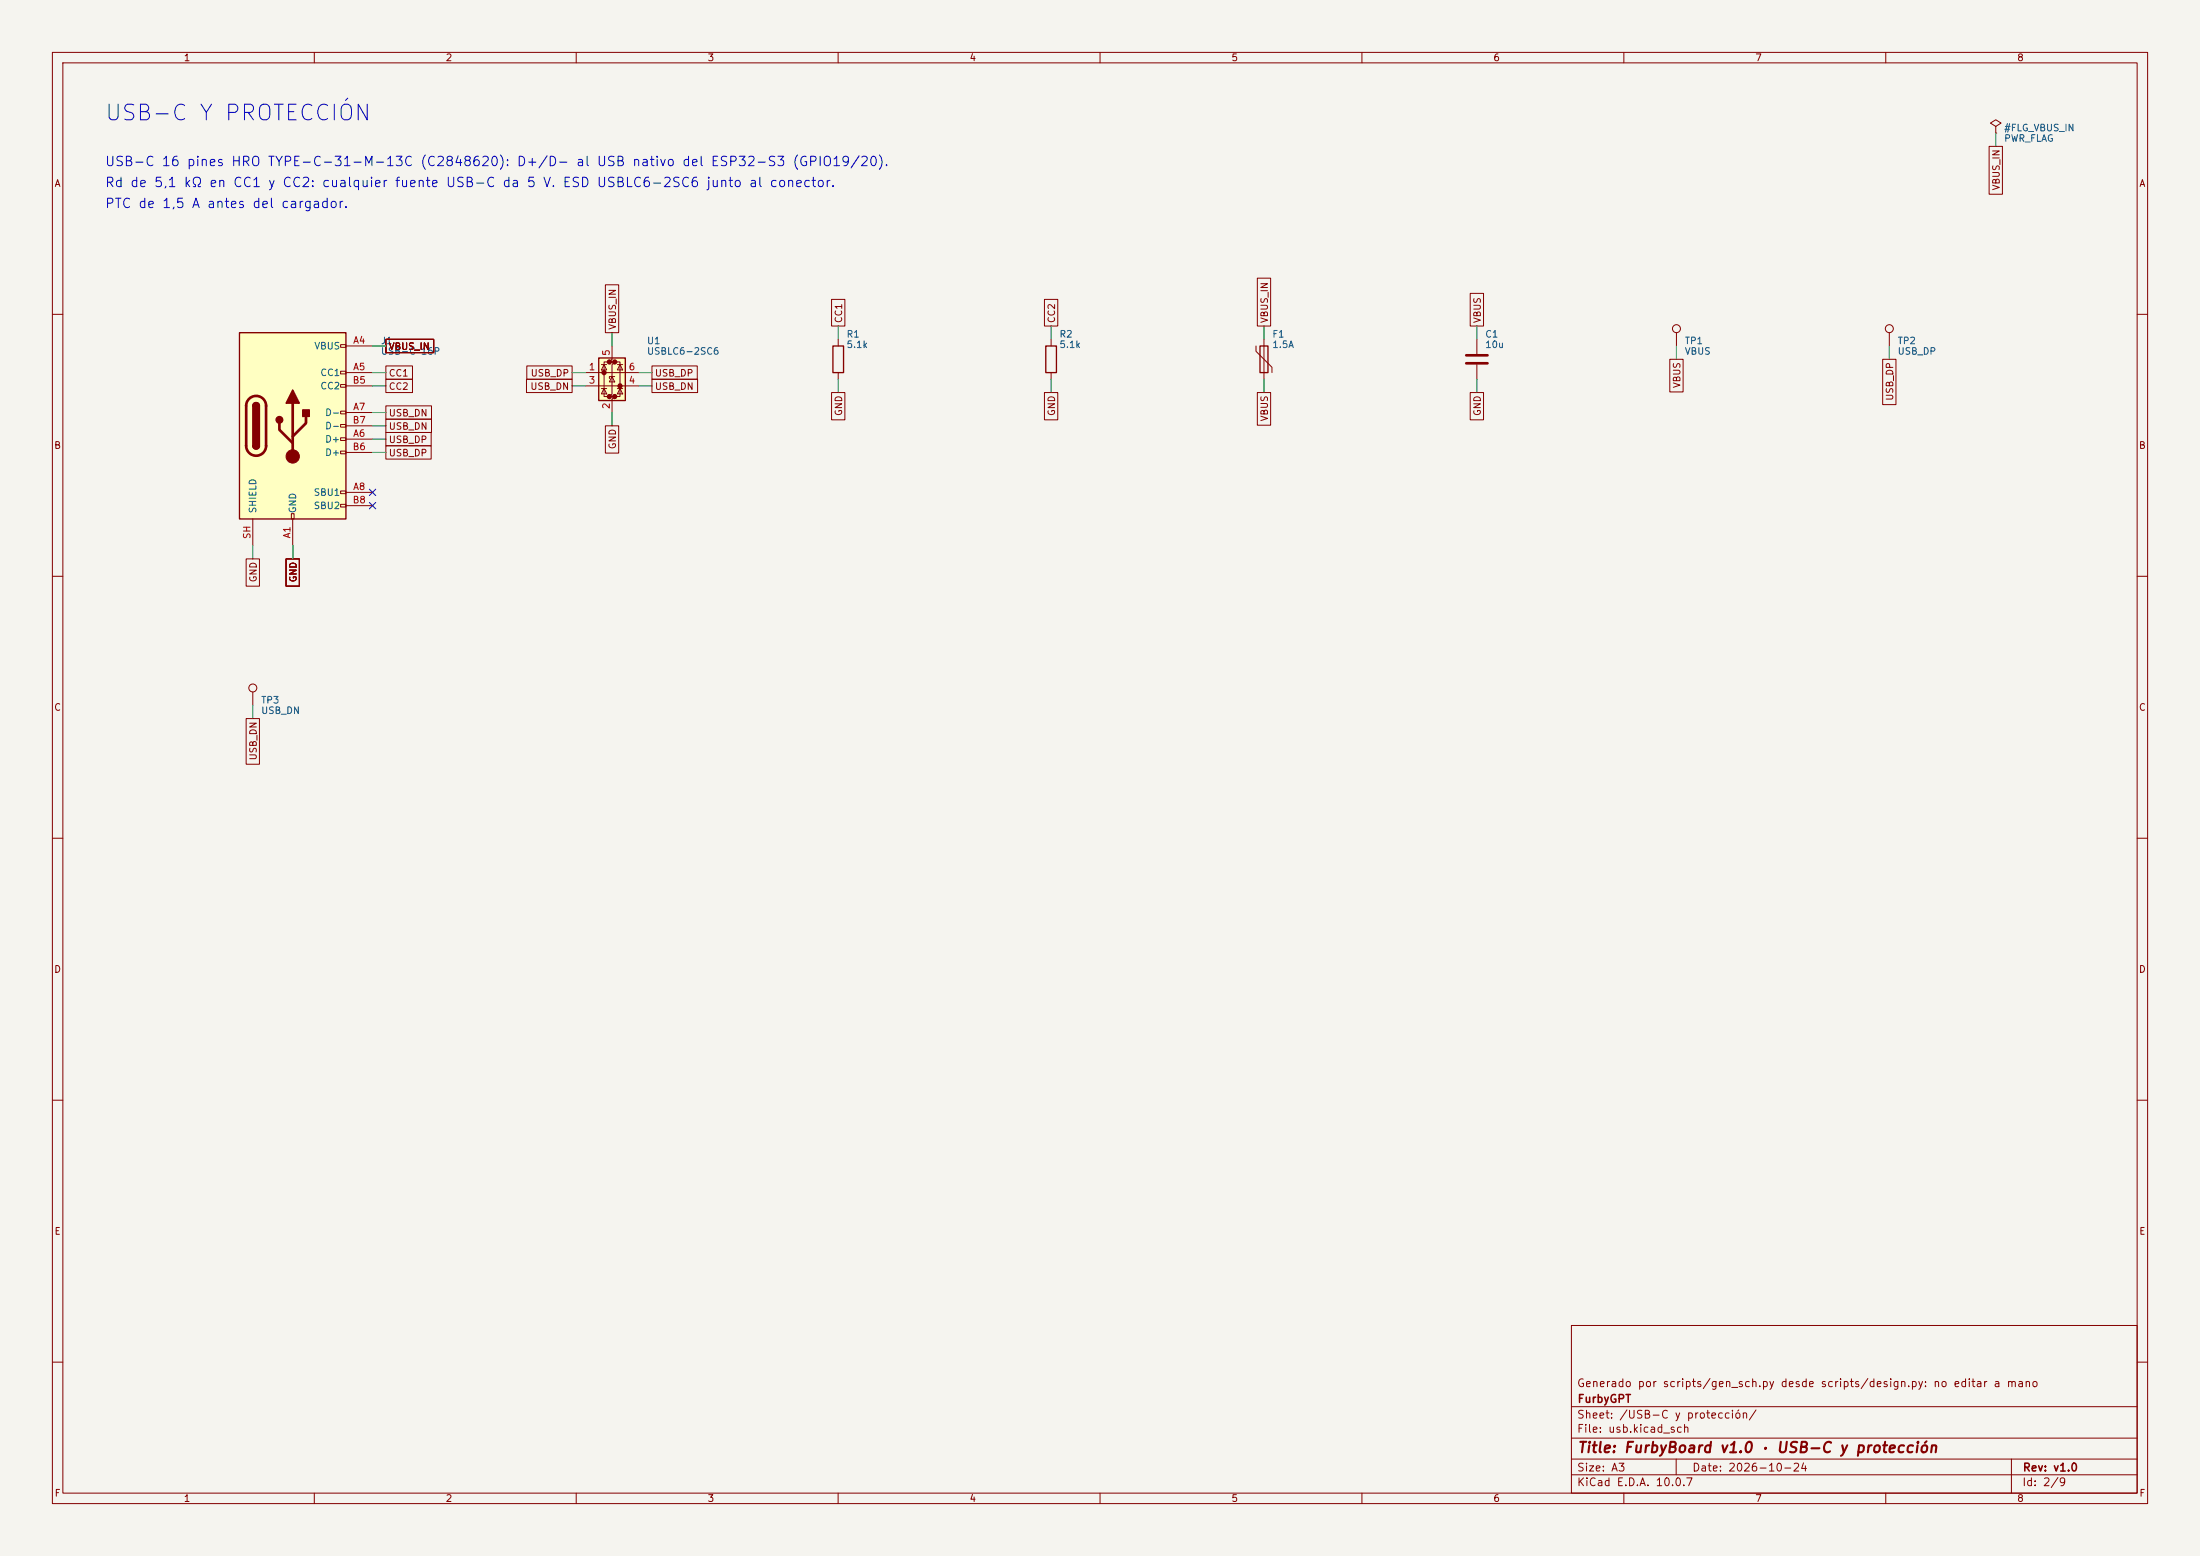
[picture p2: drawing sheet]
(kicad_sch
 (version 20260306)
 (generator "eeschema")
 (generator_version "10.0")
 (paper "A3")
 (title_block
  (title "FurbyBoard v1.0 · USB-C y protección")
  (date "2026-10-24")
  (rev "v1.0")
  (company "FurbyGPT")
  (comment 1 "Generado por scripts/gen_sch.py desde scripts/design.py: no editar a mano"))
 (lib_symbols
  (symbol "Connector:TestPoint"
   (pin_numbers (hide yes))
   (pin_names
    (offset 0.762) (hide yes)) (exclude_from_sim no) (in_bom yes) (on_board yes)
   (in_pos_files yes)
   (duplicate_pin_numbers_are_jumpers no)
   (property "Reference" "TP" (at 0 6.858 0) (show_name no) (do_not_autoplace no) (effects (font (size 1.27 1.27))))
   (property "Value" "TestPoint" (at 0 5.08 0) (show_name no) (do_not_autoplace no) (effects (font (size 1.27 1.27))))
   (property "Footprint" "" (at 5.08 0 0) (show_name no) (do_not_autoplace no) (hide yes) (effects (font (size 1.27 1.27))))
   (property "Datasheet" "" (at 5.08 0 0) (show_name no) (do_not_autoplace no) (hide yes) (effects (font (size 1.27 1.27))))
   (property "Description" "test point" (at 0 0 0) (show_name no) (do_not_autoplace no) (hide yes) (effects (font (size 1.27 1.27))))
   (symbol "TestPoint_0_1"
    (circle (center 0 3.302) (radius 0.762) (stroke (width 0) (type default)) (fill (type none))))
   (symbol "TestPoint_1_1"
    (pin passive line (at 0 0 90) (length 2.54) (name "1" (effects (font (size 1.27 1.27)))) (number "1" (effects (font (size 1.27 1.27))))))
   (embedded_fonts no))
  (symbol "Connector:USB_C_Receptacle_USB2.0_16P"
   (pin_names
    (offset 1.016)) (exclude_from_sim no) (in_bom yes) (on_board yes)
   (in_pos_files yes)
   (duplicate_pin_numbers_are_jumpers no)
   (property "Reference" "J" (at 0 22.225 0) (show_name no) (do_not_autoplace no) (effects (font (size 1.27 1.27))))
   (property "Value" "USB_C_Receptacle_USB2.0_16P" (at 0 19.685 0) (show_name no) (do_not_autoplace no) (effects (font (size 1.27 1.27))))
   (property "Footprint" "" (at 3.81 0 0) (show_name no) (do_not_autoplace no) (hide yes) (effects (font (size 1.27 1.27))))
   (property "Datasheet" "https://www.usb.org/sites/default/files/documents/usb_type-c.zip" (at 3.81 0 0) (show_name no) (do_not_autoplace no) (hide yes) (effects (font (size 1.27 1.27))))
   (property "Description" "USB 2.0-only 16P Type-C Receptacle connector" (at 0 0 0) (show_name no) (do_not_autoplace no) (hide yes) (effects (font (size 1.27 1.27))))
   (symbol "USB_C_Receptacle_USB2.0_16P_0_0"
    (rectangle (start -0.254 -17.78) (end 0.254 -16.764) (stroke (width 0) (type default)) (fill (type none)))
    (rectangle (start 10.16 15.494) (end 9.144 14.986) (stroke (width 0) (type default)) (fill (type none)))
    (rectangle (start 10.16 10.414) (end 9.144 9.906) (stroke (width 0) (type default)) (fill (type none)))
    (rectangle (start 10.16 7.874) (end 9.144 7.366) (stroke (width 0) (type default)) (fill (type none)))
    (rectangle (start 10.16 2.794) (end 9.144 2.286) (stroke (width 0) (type default)) (fill (type none)))
    (rectangle (start 10.16 0.254) (end 9.144 -0.254) (stroke (width 0) (type default)) (fill (type none)))
    (rectangle (start 10.16 -2.286) (end 9.144 -2.794) (stroke (width 0) (type default)) (fill (type none)))
    (rectangle (start 10.16 -4.826) (end 9.144 -5.334) (stroke (width 0) (type default)) (fill (type none)))
    (rectangle (start 10.16 -12.446) (end 9.144 -12.954) (stroke (width 0) (type default)) (fill (type none)))
    (rectangle (start 10.16 -14.986) (end 9.144 -15.494) (stroke (width 0) (type default)) (fill (type none))))
   (symbol "USB_C_Receptacle_USB2.0_16P_0_1"
    (rectangle (start -10.16 17.78) (end 10.16 -17.78) (stroke (width 0.254) (type default)) (fill (type background)))
    (polyline (pts (xy -8.89 -3.81) (xy -8.89 3.81)) (stroke (width 0.508) (type default)) (fill (type none)))
    (rectangle (start -7.62 -3.81) (end -6.35 3.81) (stroke (width 0.254) (type default)) (fill (type outline)))
    (arc (start -7.62 3.81) (mid -6.985 4.4423) (end -6.35 3.81) (stroke (width 0.254) (type default)) (fill (type none)))
    (arc (start -7.62 3.81) (mid -6.985 4.4423) (end -6.35 3.81) (stroke (width 0.254) (type default)) (fill (type outline)))
    (arc (start -8.89 3.81) (mid -6.985 5.7067) (end -5.08 3.81) (stroke (width 0.508) (type default)) (fill (type none)))
    (arc (start -5.08 -3.81) (mid -6.985 -5.7067) (end -8.89 -3.81) (stroke (width 0.508) (type default)) (fill (type none)))
    (arc (start -6.35 -3.81) (mid -6.985 -4.4423) (end -7.62 -3.81) (stroke (width 0.254) (type default)) (fill (type none)))
    (arc (start -6.35 -3.81) (mid -6.985 -4.4423) (end -7.62 -3.81) (stroke (width 0.254) (type default)) (fill (type outline)))
    (polyline (pts (xy -5.08 3.81) (xy -5.08 -3.81)) (stroke (width 0.508) (type default)) (fill (type none)))
    (circle (center -2.54 1.143) (radius 0.635) (stroke (width 0.254) (type default)) (fill (type outline)))
    (polyline (pts (xy -1.27 4.318) (xy 0 6.858) (xy 1.27 4.318) (xy -1.27 4.318)) (stroke (width 0.254) (type default)) (fill (type outline)))
    (polyline (pts (xy 0 -2.032) (xy 2.54 0.508) (xy 2.54 1.778)) (stroke (width 0.508) (type default)) (fill (type none)))
    (polyline (pts (xy 0 -3.302) (xy -2.54 -0.762) (xy -2.54 0.508)) (stroke (width 0.508) (type default)) (fill (type none)))
    (polyline (pts (xy 0 -5.842) (xy 0 4.318)) (stroke (width 0.508) (type default)) (fill (type none)))
    (circle (center 0 -5.842) (radius 1.27) (stroke (width 0) (type default)) (fill (type outline)))
    (rectangle (start 1.905 1.778) (end 3.175 3.048) (stroke (width 0.254) (type default)) (fill (type outline))))
   (symbol "USB_C_Receptacle_USB2.0_16P_1_1"
    (pin passive line (at 0 -22.86 90) (length 5.08) (name "GND" (effects (font (size 1.27 1.27)))) (number "A1" (effects (font (size 1.27 1.27)))))
    (pin passive line (at 15.24 15.24 180) (length 5.08) (name "VBUS" (effects (font (size 1.27 1.27)))) (number "A4" (effects (font (size 1.27 1.27)))))
    (pin bidirectional line (at 15.24 10.16 180) (length 5.08) (name "CC1" (effects (font (size 1.27 1.27)))) (number "A5" (effects (font (size 1.27 1.27)))))
    (pin bidirectional line (at 15.24 -2.54 180) (length 5.08) (name "D+" (effects (font (size 1.27 1.27)))) (number "A6" (effects (font (size 1.27 1.27)))))
    (pin bidirectional line (at 15.24 2.54 180) (length 5.08) (name "D-" (effects (font (size 1.27 1.27)))) (number "A7" (effects (font (size 1.27 1.27)))))
    (pin bidirectional line (at 15.24 -12.7 180) (length 5.08) (name "SBU1" (effects (font (size 1.27 1.27)))) (number "A8" (effects (font (size 1.27 1.27)))))
    (pin passive line (at 15.24 15.24 180) (length 5.08) (hide yes) (name "VBUS" (effects (font (size 1.27 1.27)))) (number "A9" (effects (font (size 1.27 1.27)))))
    (pin passive line (at 0 -22.86 90) (length 5.08) (hide yes) (name "GND" (effects (font (size 1.27 1.27)))) (number "A12" (effects (font (size 1.27 1.27)))))
    (pin passive line (at 0 -22.86 90) (length 5.08) (hide yes) (name "GND" (effects (font (size 1.27 1.27)))) (number "B1" (effects (font (size 1.27 1.27)))))
    (pin passive line (at 15.24 15.24 180) (length 5.08) (hide yes) (name "VBUS" (effects (font (size 1.27 1.27)))) (number "B4" (effects (font (size 1.27 1.27)))))
    (pin bidirectional line (at 15.24 7.62 180) (length 5.08) (name "CC2" (effects (font (size 1.27 1.27)))) (number "B5" (effects (font (size 1.27 1.27)))))
    (pin bidirectional line (at 15.24 -5.08 180) (length 5.08) (name "D+" (effects (font (size 1.27 1.27)))) (number "B6" (effects (font (size 1.27 1.27)))))
    (pin bidirectional line (at 15.24 0 180) (length 5.08) (name "D-" (effects (font (size 1.27 1.27)))) (number "B7" (effects (font (size 1.27 1.27)))))
    (pin bidirectional line (at 15.24 -15.24 180) (length 5.08) (name "SBU2" (effects (font (size 1.27 1.27)))) (number "B8" (effects (font (size 1.27 1.27)))))
    (pin passive line (at 15.24 15.24 180) (length 5.08) (hide yes) (name "VBUS" (effects (font (size 1.27 1.27)))) (number "B9" (effects (font (size 1.27 1.27)))))
    (pin passive line (at 0 -22.86 90) (length 5.08) (hide yes) (name "GND" (effects (font (size 1.27 1.27)))) (number "B12" (effects (font (size 1.27 1.27)))))
    (pin passive line (at -7.62 -22.86 90) (length 5.08) (name "SHIELD" (effects (font (size 1.27 1.27)))) (number "SH" (effects (font (size 1.27 1.27))))))
   (embedded_fonts no))
  (symbol "Device:C"
   (pin_numbers (hide yes))
   (pin_names
    (offset 0.254)) (exclude_from_sim no) (in_bom yes) (on_board yes)
   (in_pos_files yes)
   (duplicate_pin_numbers_are_jumpers no)
   (property "Reference" "C" (at 0.635 2.54 0) (show_name no) (do_not_autoplace no) (effects (font (size 1.27 1.27)) (justify left)))
   (property "Value" "C" (at 0.635 -2.54 0) (show_name no) (do_not_autoplace no) (effects (font (size 1.27 1.27)) (justify left)))
   (property "Footprint" "" (at 0.9652 -3.81 0) (show_name no) (do_not_autoplace no) (hide yes) (effects (font (size 1.27 1.27))))
   (property "Datasheet" "" (at 0 0 0) (show_name no) (do_not_autoplace no) (hide yes) (effects (font (size 1.27 1.27))))
   (property "Description" "Unpolarized capacitor" (at 0 0 0) (show_name no) (do_not_autoplace no) (hide yes) (effects (font (size 1.27 1.27))))
   (symbol "C_0_1"
    (polyline (pts (xy -2.032 0.762) (xy 2.032 0.762)) (stroke (width 0.508) (type default)) (fill (type none)))
    (polyline (pts (xy -2.032 -0.762) (xy 2.032 -0.762)) (stroke (width 0.508) (type default)) (fill (type none))))
   (symbol "C_1_1"
    (pin passive line (at 0 3.81 270) (length 2.794) (name "" (effects (font (size 1.27 1.27)))) (number "1" (effects (font (size 1.27 1.27)))))
    (pin passive line (at 0 -3.81 90) (length 2.794) (name "" (effects (font (size 1.27 1.27)))) (number "2" (effects (font (size 1.27 1.27))))))
   (embedded_fonts no))
  (symbol "Device:Polyfuse"
   (pin_numbers (hide yes))
   (pin_names
    (offset 0)) (exclude_from_sim no) (in_bom yes) (on_board yes)
   (in_pos_files yes)
   (duplicate_pin_numbers_are_jumpers no)
   (property "Reference" "F" (at -2.54 0 90) (show_name no) (do_not_autoplace no) (effects (font (size 1.27 1.27))))
   (property "Value" "Polyfuse" (at 2.54 0 90) (show_name no) (do_not_autoplace no) (effects (font (size 1.27 1.27))))
   (property "Footprint" "" (at 1.27 -5.08 0) (show_name no) (do_not_autoplace no) (hide yes) (effects (font (size 1.27 1.27)) (justify left)))
   (property "Datasheet" "" (at 0 0 0) (show_name no) (do_not_autoplace no) (hide yes) (effects (font (size 1.27 1.27))))
   (property "Description" "Resettable fuse, polymeric positive temperature coefficient" (at 0 0 0) (show_name no) (do_not_autoplace no) (hide yes) (effects (font (size 1.27 1.27))))
   (symbol "Polyfuse_0_1"
    (polyline (pts (xy -1.524 2.54) (xy -1.524 1.524) (xy 1.524 -1.524) (xy 1.524 -2.54)) (stroke (width 0) (type default)) (fill (type none)))
    (rectangle (start -0.762 2.54) (end 0.762 -2.54) (stroke (width 0.254) (type default)) (fill (type none)))
    (polyline (pts (xy 0 2.54) (xy 0 -2.54)) (stroke (width 0) (type default)) (fill (type none))))
   (symbol "Polyfuse_1_1"
    (pin passive line (at 0 3.81 270) (length 1.27) (name "" (effects (font (size 1.27 1.27)))) (number "1" (effects (font (size 1.27 1.27)))))
    (pin passive line (at 0 -3.81 90) (length 1.27) (name "" (effects (font (size 1.27 1.27)))) (number "2" (effects (font (size 1.27 1.27))))))
   (embedded_fonts no))
  (symbol "Device:R"
   (pin_numbers (hide yes))
   (pin_names
    (offset 0)) (exclude_from_sim no) (in_bom yes) (on_board yes)
   (in_pos_files yes)
   (duplicate_pin_numbers_are_jumpers no)
   (property "Reference" "R" (at 2.032 0 90) (show_name no) (do_not_autoplace no) (effects (font (size 1.27 1.27))))
   (property "Value" "R" (at 0 0 90) (show_name no) (do_not_autoplace no) (effects (font (size 1.27 1.27))))
   (property "Footprint" "" (at -1.778 0 90) (show_name no) (do_not_autoplace no) (hide yes) (effects (font (size 1.27 1.27))))
   (property "Datasheet" "" (at 0 0 0) (show_name no) (do_not_autoplace no) (hide yes) (effects (font (size 1.27 1.27))))
   (property "Description" "Resistor" (at 0 0 0) (show_name no) (do_not_autoplace no) (hide yes) (effects (font (size 1.27 1.27))))
   (symbol "R_0_1"
    (rectangle (start -1.016 -2.54) (end 1.016 2.54) (stroke (width 0.254) (type default)) (fill (type none))))
   (symbol "R_1_1"
    (pin passive line (at 0 3.81 270) (length 1.27) (name "" (effects (font (size 1.27 1.27)))) (number "1" (effects (font (size 1.27 1.27)))))
    (pin passive line (at 0 -3.81 90) (length 1.27) (name "" (effects (font (size 1.27 1.27)))) (number "2" (effects (font (size 1.27 1.27))))))
   (embedded_fonts no))
  (symbol "Power_Protection:USBLC6-2SC6"
   (pin_names (hide yes)) (exclude_from_sim no) (in_bom yes) (on_board yes)
   (in_pos_files yes)
   (duplicate_pin_numbers_are_jumpers no)
   (property "Reference" "U" (at 0.635 5.715 0) (show_name no) (do_not_autoplace no) (effects (font (size 1.27 1.27)) (justify left)))
   (property "Value" "USBLC6-2SC6" (at 0.635 3.81 0) (show_name no) (do_not_autoplace no) (effects (font (size 1.27 1.27)) (justify left)))
   (property "Footprint" "Package_TO_SOT_SMD:SOT-23-6" (at 1.016 -6.731 0) (show_name no) (do_not_autoplace no) (hide yes) (effects (font (size 1.27 1.27)
    (italic yes)) (justify left)))
   (property "Datasheet" "https://www.st.com/resource/en/datasheet/usblc6-2.pdf" (at 1.016 -8.636 0) (show_name no) (do_not_autoplace no) (hide yes) (effects (font (size 1.27 1.27)) (justify left)))
   (property "Description" "Very low capacitance ESD protection diode, 2 data-line, SOT-23-6" (at 0 0 0) (show_name no) (do_not_autoplace no) (hide yes) (effects (font (size 1.27 1.27))))
   (symbol "USBLC6-2SC6_0_0"
    (circle (center -1.524 0) (radius 0.0001) (stroke (width 0.508) (type default)) (fill (type none)))
    (circle (center -0.508 2.032) (radius 0.0001) (stroke (width 0.508) (type default)) (fill (type none)))
    (circle (center -0.508 -4.572) (radius 0.0001) (stroke (width 0.508) (type default)) (fill (type none)))
    (circle (center 0.508 2.032) (radius 0.0001) (stroke (width 0.508) (type default)) (fill (type none)))
    (circle (center 0.508 -4.572) (radius 0.0001) (stroke (width 0.508) (type default)) (fill (type none)))
    (circle (center 1.524 -2.54) (radius 0.0001) (stroke (width 0.508) (type default)) (fill (type none))))
   (symbol "USBLC6-2SC6_0_1"
    (polyline (pts (xy -2.54 0) (xy 2.54 0)) (stroke (width 0) (type default)) (fill (type none)))
    (polyline (pts (xy -2.54 -2.54) (xy 2.54 -2.54)) (stroke (width 0) (type default)) (fill (type none)))
    (polyline (pts (xy -2.032 0.508) (xy -1.016 0.508) (xy -1.524 1.524) (xy -2.032 0.508)) (stroke (width 0) (type default)) (fill (type none)))
    (polyline (pts (xy -2.032 -3.048) (xy -1.016 -3.048)) (stroke (width 0) (type default)) (fill (type none)))
    (polyline (pts (xy -1.016 1.524) (xy -2.032 1.524)) (stroke (width 0) (type default)) (fill (type none)))
    (polyline (pts (xy -1.016 -4.064) (xy -2.032 -4.064) (xy -1.524 -3.048) (xy -1.016 -4.064)) (stroke (width 0) (type default)) (fill (type none)))
    (polyline (pts (xy -0.508 -1.143) (xy -0.508 -0.762) (xy 0.508 -0.762)) (stroke (width 0) (type default)) (fill (type none)))
    (polyline (pts (xy 0 2.54) (xy -0.508 2.032) (xy 0.508 2.032) (xy 0 1.524) (xy 0 -4.064) (xy -0.508 -4.572) (xy 0.508 -4.572) (xy 0 -5.08)) (stroke (width 0) (type default)) (fill (type none)))
    (polyline (pts (xy 0.508 -1.778) (xy -0.508 -1.778) (xy 0 -0.762) (xy 0.508 -1.778)) (stroke (width 0) (type default)) (fill (type none)))
    (polyline (pts (xy 1.016 1.524) (xy 2.032 1.524)) (stroke (width 0) (type default)) (fill (type none)))
    (polyline (pts (xy 1.016 -3.048) (xy 2.032 -3.048)) (stroke (width 0) (type default)) (fill (type none)))
    (polyline (pts (xy 2.032 0.508) (xy 1.016 0.508) (xy 1.524 1.524) (xy 2.032 0.508)) (stroke (width 0) (type default)) (fill (type none)))
    (polyline (pts (xy 2.032 -4.064) (xy 1.016 -4.064) (xy 1.524 -3.048) (xy 2.032 -4.064)) (stroke (width 0) (type default)) (fill (type none))))
   (symbol "USBLC6-2SC6_1_1"
    (rectangle (start -2.54 2.794) (end 2.54 -5.334) (stroke (width 0.254) (type default)) (fill (type background)))
    (polyline (pts (xy -0.508 2.032) (xy -1.524 2.032) (xy -1.524 -4.572) (xy -0.508 -4.572)) (stroke (width 0) (type default)) (fill (type none)))
    (polyline (pts (xy 0.508 -4.572) (xy 1.524 -4.572) (xy 1.524 2.032) (xy 0.508 2.032)) (stroke (width 0) (type default)) (fill (type none)))
    (pin passive line (at -5.08 0 0) (length 2.54) (name "I/O1" (effects (font (size 1.27 1.27)))) (number "1" (effects (font (size 1.27 1.27)))))
    (pin passive line (at 0 -7.62 90) (length 2.54) (name "GND" (effects (font (size 1.27 1.27)))) (number "2" (effects (font (size 1.27 1.27)))))
    (pin passive line (at -5.08 -2.54 0) (length 2.54) (name "I/O2" (effects (font (size 1.27 1.27)))) (number "3" (effects (font (size 1.27 1.27)))))
    (pin passive line (at 5.08 -2.54 180) (length 2.54) (name "I/O2" (effects (font (size 1.27 1.27)))) (number "4" (effects (font (size 1.27 1.27)))))
    (pin passive line (at 0 5.08 270) (length 2.54) (name "VBUS" (effects (font (size 1.27 1.27)))) (number "5" (effects (font (size 1.27 1.27)))))
    (pin passive line (at 5.08 0 180) (length 2.54) (name "I/O1" (effects (font (size 1.27 1.27)))) (number "6" (effects (font (size 1.27 1.27))))))
   (embedded_fonts no))
  (symbol "power:PWR_FLAG"
   (power global)
   (pin_numbers (hide yes))
   (pin_names
    (offset 0) (hide yes)) (exclude_from_sim no) (in_bom yes) (on_board yes)
   (in_pos_files yes)
   (duplicate_pin_numbers_are_jumpers no)
   (property "Reference" "#FLG" (at 0 1.905 0) (show_name no) (do_not_autoplace no) (hide yes) (effects (font (size 1.27 1.27))))
   (property "Value" "PWR_FLAG" (at 0 3.81 0) (show_name no) (do_not_autoplace no) (effects (font (size 1.27 1.27))))
   (property "Footprint" "" (at 0 0 0) (show_name no) (do_not_autoplace no) (hide yes) (effects (font (size 1.27 1.27))))
   (property "Datasheet" "" (at 0 0 0) (show_name no) (do_not_autoplace no) (hide yes) (effects (font (size 1.27 1.27))))
   (property "Description" "Special symbol for telling ERC where power comes from" (at 0 0 0) (show_name no) (do_not_autoplace no) (hide yes) (effects (font (size 1.27 1.27))))
   (symbol "PWR_FLAG_0_0"
    (pin power_out line (at 0 0 90) (length 0) (name "" (effects (font (size 1.27 1.27)))) (number "1" (effects (font (size 1.27 1.27))))))
   (symbol "PWR_FLAG_0_1"
    (polyline (pts (xy 0 0) (xy 0 1.27) (xy -1.016 1.905) (xy 0 2.54) (xy 1.016 1.905) (xy 0 1.27)) (stroke (width 0) (type default)) (fill (type none))))
   (embedded_fonts no)))
 (text "Rd de 5,1 kΩ en CC1 y CC2: cualquier fuente USB-C da 5 V. ESD USBLC6-2SC6 junto al conector."
  (exclude_from_sim no)
  (at 20 34 0)
  (effects (font (size 1.8 1.8)) (justify left top)))
 (text "PTC de 1,5 A antes del cargador."
  (exclude_from_sim no)
  (at 20 38 0)
  (effects (font (size 1.8 1.8)) (justify left top)))
 (text "USB-C 16 pines HRO TYPE-C-31-M-13C (C2848620): D+/D− al USB nativo del ESP32-S3 (GPIO19/20)."
  (exclude_from_sim no)
  (at 20 30 0)
  (effects (font (size 1.8 1.8)) (justify left top)))
 (text "USB-C Y PROTECCIÓN"
  (exclude_from_sim no)
  (at 20 20 0)
  (effects (font (size 3 3)) (justify left top)))
 (no_connect
  (at 71.12 96.52))
 (no_connect
  (at 71.12 93.98))
 (wire
  (pts (xy 200.66 64.77) (xy 200.66 62.23))
  (stroke (width 0) (type default)))
 (wire
  (pts (xy 381 25.4) (xy 381 27.94))
  (stroke (width 0) (type default)))
 (wire
  (pts (xy 160.02 64.77) (xy 160.02 62.23))
  (stroke (width 0) (type default)))
 (wire
  (pts (xy 160.02 72.39) (xy 160.02 74.93))
  (stroke (width 0) (type default)))
 (wire
  (pts (xy 121.92 71.12) (xy 124.46 71.12))
  (stroke (width 0) (type default)))
 (wire
  (pts (xy 71.12 71.12) (xy 73.66 71.12))
  (stroke (width 0) (type default)))
 (wire
  (pts (xy 71.12 81.28) (xy 73.66 81.28))
  (stroke (width 0) (type default)))
 (wire
  (pts (xy 55.88 104.14) (xy 55.88 106.68))
  (stroke (width 0) (type default)))
 (wire
  (pts (xy 55.88 104.14) (xy 55.88 106.68))
  (stroke (width 0) (type default)))
 (wire
  (pts (xy 241.3 64.77) (xy 241.3 62.23))
  (stroke (width 0) (type default)))
 (wire
  (pts (xy 71.12 83.82) (xy 73.66 83.82))
  (stroke (width 0) (type default)))
 (wire
  (pts (xy 281.94 64.77) (xy 281.94 62.23))
  (stroke (width 0) (type default)))
 (wire
  (pts (xy 71.12 73.66) (xy 73.66 73.66))
  (stroke (width 0) (type default)))
 (wire
  (pts (xy 55.88 104.14) (xy 55.88 106.68))
  (stroke (width 0) (type default)))
 (wire
  (pts (xy 48.26 134.62) (xy 48.26 137.16))
  (stroke (width 0) (type default)))
 (wire
  (pts (xy 200.66 72.39) (xy 200.66 74.93))
  (stroke (width 0) (type default)))
 (wire
  (pts (xy 116.84 66.04) (xy 116.84 63.5))
  (stroke (width 0) (type default)))
 (wire
  (pts (xy 281.94 72.39) (xy 281.94 74.93))
  (stroke (width 0) (type default)))
 (wire
  (pts (xy 111.76 71.12) (xy 109.22 71.12))
  (stroke (width 0) (type default)))
 (wire
  (pts (xy 71.12 78.74) (xy 73.66 78.74))
  (stroke (width 0) (type default)))
 (wire
  (pts (xy 48.26 104.14) (xy 48.26 106.68))
  (stroke (width 0) (type default)))
 (wire
  (pts (xy 241.3 72.39) (xy 241.3 74.93))
  (stroke (width 0) (type default)))
 (wire
  (pts (xy 71.12 66.04) (xy 73.66 66.04))
  (stroke (width 0) (type default)))
 (wire
  (pts (xy 111.76 73.66) (xy 109.22 73.66))
  (stroke (width 0) (type default)))
 (wire
  (pts (xy 71.12 86.36) (xy 73.66 86.36))
  (stroke (width 0) (type default)))
 (wire
  (pts (xy 71.12 66.04) (xy 73.66 66.04))
  (stroke (width 0) (type default)))
 (wire
  (pts (xy 320.04 66.04) (xy 320.04 68.58))
  (stroke (width 0) (type default)))
 (wire
  (pts (xy 121.92 73.66) (xy 124.46 73.66))
  (stroke (width 0) (type default)))
 (wire
  (pts (xy 360.68 66.04) (xy 360.68 68.58))
  (stroke (width 0) (type default)))
 (wire
  (pts (xy 55.88 104.14) (xy 55.88 106.68))
  (stroke (width 0) (type default)))
 (wire
  (pts (xy 71.12 66.04) (xy 73.66 66.04))
  (stroke (width 0) (type default)))
 (wire
  (pts (xy 71.12 66.04) (xy 73.66 66.04))
  (stroke (width 0) (type default)))
 (wire
  (pts (xy 116.84 78.74) (xy 116.84 81.28))
  (stroke (width 0) (type default)))
 (global_label "VBUS_IN"
  (shape passive)
  (at 73.66 66.04 0)
  (fields_autoplaced yes)
  (effects (font (size 1.27 1.27)) (justify left))
  (property "Intersheetrefs" "${INTERSHEET_REFS}" (at 73.66 66.04 0) (hide yes) (show_name no) (do_not_autoplace no) (effects (font (size 1.27 1.27)))))
 (global_label "USB_DN"
  (shape passive)
  (at 109.22 73.66 180)
  (fields_autoplaced yes)
  (effects (font (size 1.27 1.27)) (justify right))
  (property "Intersheetrefs" "${INTERSHEET_REFS}" (at 109.22 73.66 0) (hide yes) (show_name no) (do_not_autoplace no) (effects (font (size 1.27 1.27)))))
 (global_label "VBUS"
  (shape passive)
  (at 320.04 68.58 270)
  (fields_autoplaced yes)
  (effects (font (size 1.27 1.27)) (justify right))
  (property "Intersheetrefs" "${INTERSHEET_REFS}" (at 320.04 68.58 0) (hide yes) (show_name no) (do_not_autoplace no) (effects (font (size 1.27 1.27)))))
 (global_label "GND"
  (shape passive)
  (at 281.94 74.93 270)
  (fields_autoplaced yes)
  (effects (font (size 1.27 1.27)) (justify right))
  (property "Intersheetrefs" "${INTERSHEET_REFS}" (at 281.94 74.93 0) (hide yes) (show_name no) (do_not_autoplace no) (effects (font (size 1.27 1.27)))))
 (global_label "CC1"
  (shape passive)
  (at 73.66 71.12 0)
  (fields_autoplaced yes)
  (effects (font (size 1.27 1.27)) (justify left))
  (property "Intersheetrefs" "${INTERSHEET_REFS}" (at 73.66 71.12 0) (hide yes) (show_name no) (do_not_autoplace no) (effects (font (size 1.27 1.27)))))
 (global_label "USB_DP"
  (shape passive)
  (at 73.66 83.82 0)
  (fields_autoplaced yes)
  (effects (font (size 1.27 1.27)) (justify left))
  (property "Intersheetrefs" "${INTERSHEET_REFS}" (at 73.66 83.82 0) (hide yes) (show_name no) (do_not_autoplace no) (effects (font (size 1.27 1.27)))))
 (global_label "GND"
  (shape passive)
  (at 160.02 74.93 270)
  (fields_autoplaced yes)
  (effects (font (size 1.27 1.27)) (justify right))
  (property "Intersheetrefs" "${INTERSHEET_REFS}" (at 160.02 74.93 0) (hide yes) (show_name no) (do_not_autoplace no) (effects (font (size 1.27 1.27)))))
 (global_label "USB_DP"
  (shape passive)
  (at 73.66 86.36 0)
  (fields_autoplaced yes)
  (effects (font (size 1.27 1.27)) (justify left))
  (property "Intersheetrefs" "${INTERSHEET_REFS}" (at 73.66 86.36 0) (hide yes) (show_name no) (do_not_autoplace no) (effects (font (size 1.27 1.27)))))
 (global_label "VBUS_IN"
  (shape passive)
  (at 73.66 66.04 0)
  (fields_autoplaced yes)
  (effects (font (size 1.27 1.27)) (justify left))
  (property "Intersheetrefs" "${INTERSHEET_REFS}" (at 73.66 66.04 0) (hide yes) (show_name no) (do_not_autoplace no) (effects (font (size 1.27 1.27)))))
 (global_label "GND"
  (shape passive)
  (at 48.26 106.68 270)
  (fields_autoplaced yes)
  (effects (font (size 1.27 1.27)) (justify right))
  (property "Intersheetrefs" "${INTERSHEET_REFS}" (at 48.26 106.68 0) (hide yes) (show_name no) (do_not_autoplace no) (effects (font (size 1.27 1.27)))))
 (global_label "VBUS"
  (shape passive)
  (at 241.3 74.93 270)
  (fields_autoplaced yes)
  (effects (font (size 1.27 1.27)) (justify right))
  (property "Intersheetrefs" "${INTERSHEET_REFS}" (at 241.3 74.93 0) (hide yes) (show_name no) (do_not_autoplace no) (effects (font (size 1.27 1.27)))))
 (global_label "VBUS_IN"
  (shape passive)
  (at 116.84 63.5 90)
  (fields_autoplaced yes)
  (effects (font (size 1.27 1.27)) (justify left))
  (property "Intersheetrefs" "${INTERSHEET_REFS}" (at 116.84 63.5 0) (hide yes) (show_name no) (do_not_autoplace no) (effects (font (size 1.27 1.27)))))
 (global_label "GND"
  (shape passive)
  (at 55.88 106.68 270)
  (fields_autoplaced yes)
  (effects (font (size 1.27 1.27)) (justify right))
  (property "Intersheetrefs" "${INTERSHEET_REFS}" (at 55.88 106.68 0) (hide yes) (show_name no) (do_not_autoplace no) (effects (font (size 1.27 1.27)))))
 (global_label "VBUS_IN"
  (shape passive)
  (at 241.3 62.23 90)
  (fields_autoplaced yes)
  (effects (font (size 1.27 1.27)) (justify left))
  (property "Intersheetrefs" "${INTERSHEET_REFS}" (at 241.3 62.23 0) (hide yes) (show_name no) (do_not_autoplace no) (effects (font (size 1.27 1.27)))))
 (global_label "USB_DN"
  (shape passive)
  (at 48.26 137.16 270)
  (fields_autoplaced yes)
  (effects (font (size 1.27 1.27)) (justify right))
  (property "Intersheetrefs" "${INTERSHEET_REFS}" (at 48.26 137.16 0) (hide yes) (show_name no) (do_not_autoplace no) (effects (font (size 1.27 1.27)))))
 (global_label "USB_DP"
  (shape passive)
  (at 109.22 71.12 180)
  (fields_autoplaced yes)
  (effects (font (size 1.27 1.27)) (justify right))
  (property "Intersheetrefs" "${INTERSHEET_REFS}" (at 109.22 71.12 0) (hide yes) (show_name no) (do_not_autoplace no) (effects (font (size 1.27 1.27)))))
 (global_label "CC1"
  (shape passive)
  (at 160.02 62.23 90)
  (fields_autoplaced yes)
  (effects (font (size 1.27 1.27)) (justify left))
  (property "Intersheetrefs" "${INTERSHEET_REFS}" (at 160.02 62.23 0) (hide yes) (show_name no) (do_not_autoplace no) (effects (font (size 1.27 1.27)))))
 (global_label "CC2"
  (shape passive)
  (at 73.66 73.66 0)
  (fields_autoplaced yes)
  (effects (font (size 1.27 1.27)) (justify left))
  (property "Intersheetrefs" "${INTERSHEET_REFS}" (at 73.66 73.66 0) (hide yes) (show_name no) (do_not_autoplace no) (effects (font (size 1.27 1.27)))))
 (global_label "USB_DN"
  (shape passive)
  (at 124.46 73.66 0)
  (fields_autoplaced yes)
  (effects (font (size 1.27 1.27)) (justify left))
  (property "Intersheetrefs" "${INTERSHEET_REFS}" (at 124.46 73.66 0) (hide yes) (show_name no) (do_not_autoplace no) (effects (font (size 1.27 1.27)))))
 (global_label "GND"
  (shape passive)
  (at 55.88 106.68 270)
  (fields_autoplaced yes)
  (effects (font (size 1.27 1.27)) (justify right))
  (property "Intersheetrefs" "${INTERSHEET_REFS}" (at 55.88 106.68 0) (hide yes) (show_name no) (do_not_autoplace no) (effects (font (size 1.27 1.27)))))
 (global_label "USB_DN"
  (shape passive)
  (at 73.66 81.28 0)
  (fields_autoplaced yes)
  (effects (font (size 1.27 1.27)) (justify left))
  (property "Intersheetrefs" "${INTERSHEET_REFS}" (at 73.66 81.28 0) (hide yes) (show_name no) (do_not_autoplace no) (effects (font (size 1.27 1.27)))))
 (global_label "USB_DN"
  (shape passive)
  (at 73.66 78.74 0)
  (fields_autoplaced yes)
  (effects (font (size 1.27 1.27)) (justify left))
  (property "Intersheetrefs" "${INTERSHEET_REFS}" (at 73.66 78.74 0) (hide yes) (show_name no) (do_not_autoplace no) (effects (font (size 1.27 1.27)))))
 (global_label "CC2"
  (shape passive)
  (at 200.66 62.23 90)
  (fields_autoplaced yes)
  (effects (font (size 1.27 1.27)) (justify left))
  (property "Intersheetrefs" "${INTERSHEET_REFS}" (at 200.66 62.23 0) (hide yes) (show_name no) (do_not_autoplace no) (effects (font (size 1.27 1.27)))))
 (global_label "GND"
  (shape passive)
  (at 55.88 106.68 270)
  (fields_autoplaced yes)
  (effects (font (size 1.27 1.27)) (justify right))
  (property "Intersheetrefs" "${INTERSHEET_REFS}" (at 55.88 106.68 0) (hide yes) (show_name no) (do_not_autoplace no) (effects (font (size 1.27 1.27)))))
 (global_label "GND"
  (shape passive)
  (at 55.88 106.68 270)
  (fields_autoplaced yes)
  (effects (font (size 1.27 1.27)) (justify right))
  (property "Intersheetrefs" "${INTERSHEET_REFS}" (at 55.88 106.68 0) (hide yes) (show_name no) (do_not_autoplace no) (effects (font (size 1.27 1.27)))))
 (global_label "GND"
  (shape passive)
  (at 116.84 81.28 270)
  (fields_autoplaced yes)
  (effects (font (size 1.27 1.27)) (justify right))
  (property "Intersheetrefs" "${INTERSHEET_REFS}" (at 116.84 81.28 0) (hide yes) (show_name no) (do_not_autoplace no) (effects (font (size 1.27 1.27)))))
 (global_label "VBUS"
  (shape passive)
  (at 281.94 62.23 90)
  (fields_autoplaced yes)
  (effects (font (size 1.27 1.27)) (justify left))
  (property "Intersheetrefs" "${INTERSHEET_REFS}" (at 281.94 62.23 0) (hide yes) (show_name no) (do_not_autoplace no) (effects (font (size 1.27 1.27)))))
 (global_label "VBUS_IN"
  (shape passive)
  (at 73.66 66.04 0)
  (fields_autoplaced yes)
  (effects (font (size 1.27 1.27)) (justify left))
  (property "Intersheetrefs" "${INTERSHEET_REFS}" (at 73.66 66.04 0) (hide yes) (show_name no) (do_not_autoplace no) (effects (font (size 1.27 1.27)))))
 (global_label "VBUS_IN"
  (shape passive)
  (at 73.66 66.04 0)
  (fields_autoplaced yes)
  (effects (font (size 1.27 1.27)) (justify left))
  (property "Intersheetrefs" "${INTERSHEET_REFS}" (at 73.66 66.04 0) (hide yes) (show_name no) (do_not_autoplace no) (effects (font (size 1.27 1.27)))))
 (global_label "USB_DP"
  (shape passive)
  (at 124.46 71.12 0)
  (fields_autoplaced yes)
  (effects (font (size 1.27 1.27)) (justify left))
  (property "Intersheetrefs" "${INTERSHEET_REFS}" (at 124.46 71.12 0) (hide yes) (show_name no) (do_not_autoplace no) (effects (font (size 1.27 1.27)))))
 (global_label "USB_DP"
  (shape passive)
  (at 360.68 68.58 270)
  (fields_autoplaced yes)
  (effects (font (size 1.27 1.27)) (justify right))
  (property "Intersheetrefs" "${INTERSHEET_REFS}" (at 360.68 68.58 0) (hide yes) (show_name no) (do_not_autoplace no) (effects (font (size 1.27 1.27)))))
 (global_label "VBUS_IN"
  (shape passive)
  (at 381 27.94 270)
  (fields_autoplaced yes)
  (effects (font (size 1.27 1.27)) (justify right))
  (property "Intersheetrefs" "${INTERSHEET_REFS}" (at 381 27.94 0) (hide yes) (show_name no) (do_not_autoplace no) (effects (font (size 1.27 1.27)))))
 (global_label "GND"
  (shape passive)
  (at 200.66 74.93 270)
  (fields_autoplaced yes)
  (effects (font (size 1.27 1.27)) (justify right))
  (property "Intersheetrefs" "${INTERSHEET_REFS}" (at 200.66 74.93 0) (hide yes) (show_name no) (do_not_autoplace no) (effects (font (size 1.27 1.27)))))
 (symbol
  (lib_id "Device:R")
  (at 200.66 68.58 0)
  (unit 1)
  (body_style 1)
  (exclude_from_sim no)
  (in_bom yes)
  (on_board yes)
  (in_pos_files yes)
  (dnp no)
  (property "Reference" "R2" (at 202.16 63.77 0) (show_name no) (do_not_autoplace no) (effects (font (size 1.27 1.27)) (justify left)))
  (property "Value" "5.1k" (at 202.16 65.77 0) (show_name no) (do_not_autoplace no) (effects (font (size 1.27 1.27)) (justify left)))
  (property "Footprint" "Resistor_SMD:R_0603_1608Metric" (at 200.66 68.58 0) (hide yes) (show_name no) (do_not_autoplace no) (effects (font (size 1.27 1.27)) (justify left)))
  (property "Datasheet" "" (at 200.66 68.58 0) (hide yes) (show_name no) (do_not_autoplace no) (effects (font (size 1.27 1.27)) (justify left)))
  (property "Description" "Rd CC2" (at 200.66 68.58 0) (hide yes) (show_name no) (do_not_autoplace no) (effects (font (size 1.27 1.27)) (justify left)))
  (property "LCSC" "C23186" (at 200.66 68.58 0) (hide yes) (show_name no) (do_not_autoplace no) (effects (font (size 1.27 1.27)) (justify left)))
  (property "JLC_Class" "base" (at 200.66 68.58 0) (hide yes) (show_name no) (do_not_autoplace no) (effects (font (size 1.27 1.27)) (justify left)))
  (property "MPN" "UNI-ROYAL 0603 1%" (at 200.66 68.58 0) (hide yes) (show_name no) (do_not_autoplace no) (effects (font (size 1.27 1.27)) (justify left)))
  (pin "1")
  (pin "2"))
 (symbol
  (lib_id "Connector:TestPoint")
  (at 360.68 66.04 0)
  (unit 1)
  (body_style 1)
  (exclude_from_sim no)
  (in_bom no)
  (on_board yes)
  (in_pos_files yes)
  (dnp no)
  (property "Reference" "TP2" (at 362.18 65.04 0) (show_name no) (do_not_autoplace no) (effects (font (size 1.27 1.27)) (justify left)))
  (property "Value" "USB_DP" (at 362.18 67.04 0) (show_name no) (do_not_autoplace no) (effects (font (size 1.27 1.27)) (justify left)))
  (property "Footprint" "TestPoint:TestPoint_Pad_D1.5mm" (at 360.68 66.04 0) (hide yes) (show_name no) (do_not_autoplace no) (effects (font (size 1.27 1.27)) (justify left)))
  (property "Datasheet" "" (at 360.68 66.04 0) (hide yes) (show_name no) (do_not_autoplace no) (effects (font (size 1.27 1.27)) (justify left)))
  (property "Description" "D+" (at 360.68 66.04 0) (hide yes) (show_name no) (do_not_autoplace no) (effects (font (size 1.27 1.27)) (justify left)))
  (property "LCSC" "" (at 360.68 66.04 0) (hide yes) (show_name no) (do_not_autoplace no) (effects (font (size 1.27 1.27)) (justify left)))
  (property "JLC_Class" "" (at 360.68 66.04 0) (hide yes) (show_name no) (do_not_autoplace no) (effects (font (size 1.27 1.27)) (justify left)))
  (property "MPN" "" (at 360.68 66.04 0) (hide yes) (show_name no) (do_not_autoplace no) (effects (font (size 1.27 1.27)) (justify left)))
  (pin "1"))
 (symbol
  (lib_id "Power_Protection:USBLC6-2SC6")
  (at 116.84 71.12 0)
  (unit 1)
  (body_style 1)
  (exclude_from_sim no)
  (in_bom yes)
  (on_board yes)
  (in_pos_files yes)
  (dnp no)
  (property "Reference" "U1" (at 123.42 65.04 0) (show_name no) (do_not_autoplace no) (effects (font (size 1.27 1.27)) (justify left)))
  (property "Value" "USBLC6-2SC6" (at 123.42 67.04 0) (show_name no) (do_not_autoplace no) (effects (font (size 1.27 1.27)) (justify left)))
  (property "Footprint" "Package_TO_SOT_SMD:SOT-23-6" (at 116.84 71.12 0) (hide yes) (show_name no) (do_not_autoplace no) (effects (font (size 1.27 1.27)) (justify left)))
  (property "Datasheet" "" (at 116.84 71.12 0) (hide yes) (show_name no) (do_not_autoplace no) (effects (font (size 1.27 1.27)) (justify left)))
  (property "Description" "ESD de D+/D− y VBUS" (at 116.84 71.12 0) (hide yes) (show_name no) (do_not_autoplace no) (effects (font (size 1.27 1.27)) (justify left)))
  (property "LCSC" "C2687116" (at 116.84 71.12 0) (hide yes) (show_name no) (do_not_autoplace no) (effects (font (size 1.27 1.27)) (justify left)))
  (property "JLC_Class" "ext" (at 116.84 71.12 0) (hide yes) (show_name no) (do_not_autoplace no) (effects (font (size 1.27 1.27)) (justify left)))
  (property "MPN" "STMicro USBLC6-2SC6" (at 116.84 71.12 0) (hide yes) (show_name no) (do_not_autoplace no) (effects (font (size 1.27 1.27)) (justify left)))
  (pin "1")
  (pin "2")
  (pin "3")
  (pin "4")
  (pin "5")
  (pin "6"))
 (symbol
  (lib_id "power:PWR_FLAG")
  (at 381 25.4 0)
  (unit 1)
  (body_style 1)
  (exclude_from_sim no)
  (in_bom no)
  (on_board yes)
  (in_pos_files yes)
  (dnp no)
  (property "Reference" "#FLG_VBUS_IN" (at 382.5 24.4 0) (show_name no) (do_not_autoplace no) (effects (font (size 1.27 1.27)) (justify left)))
  (property "Value" "PWR_FLAG" (at 382.5 26.4 0) (show_name no) (do_not_autoplace no) (effects (font (size 1.27 1.27)) (justify left)))
  (property "Footprint" "" (at 381 25.4 0) (hide yes) (show_name no) (do_not_autoplace no) (effects (font (size 1.27 1.27)) (justify left)))
  (property "Datasheet" "" (at 381 25.4 0) (hide yes) (show_name no) (do_not_autoplace no) (effects (font (size 1.27 1.27)) (justify left)))
  (property "Description" "" (at 381 25.4 0) (hide yes) (show_name no) (do_not_autoplace no) (effects (font (size 1.27 1.27)) (justify left)))
  (property "LCSC" "" (at 381 25.4 0) (hide yes) (show_name no) (do_not_autoplace no) (effects (font (size 1.27 1.27)) (justify left)))
  (property "JLC_Class" "" (at 381 25.4 0) (hide yes) (show_name no) (do_not_autoplace no) (effects (font (size 1.27 1.27)) (justify left)))
  (property "MPN" "" (at 381 25.4 0) (hide yes) (show_name no) (do_not_autoplace no) (effects (font (size 1.27 1.27)) (justify left)))
  (pin "1"))
 (symbol
  (lib_id "Connector:TestPoint")
  (at 48.26 134.62 0)
  (unit 1)
  (body_style 1)
  (exclude_from_sim no)
  (in_bom no)
  (on_board yes)
  (in_pos_files yes)
  (dnp no)
  (property "Reference" "TP3" (at 49.76 133.62 0) (show_name no) (do_not_autoplace no) (effects (font (size 1.27 1.27)) (justify left)))
  (property "Value" "USB_DN" (at 49.76 135.62 0) (show_name no) (do_not_autoplace no) (effects (font (size 1.27 1.27)) (justify left)))
  (property "Footprint" "TestPoint:TestPoint_Pad_D1.5mm" (at 48.26 134.62 0) (hide yes) (show_name no) (do_not_autoplace no) (effects (font (size 1.27 1.27)) (justify left)))
  (property "Datasheet" "" (at 48.26 134.62 0) (hide yes) (show_name no) (do_not_autoplace no) (effects (font (size 1.27 1.27)) (justify left)))
  (property "Description" "D−" (at 48.26 134.62 0) (hide yes) (show_name no) (do_not_autoplace no) (effects (font (size 1.27 1.27)) (justify left)))
  (property "LCSC" "" (at 48.26 134.62 0) (hide yes) (show_name no) (do_not_autoplace no) (effects (font (size 1.27 1.27)) (justify left)))
  (property "JLC_Class" "" (at 48.26 134.62 0) (hide yes) (show_name no) (do_not_autoplace no) (effects (font (size 1.27 1.27)) (justify left)))
  (property "MPN" "" (at 48.26 134.62 0) (hide yes) (show_name no) (do_not_autoplace no) (effects (font (size 1.27 1.27)) (justify left)))
  (pin "1"))
 (symbol
  (lib_id "Device:Polyfuse")
  (at 241.3 68.58 0)
  (unit 1)
  (body_style 1)
  (exclude_from_sim no)
  (in_bom yes)
  (on_board yes)
  (in_pos_files yes)
  (dnp no)
  (property "Reference" "F1" (at 242.8 63.77 0) (show_name no) (do_not_autoplace no) (effects (font (size 1.27 1.27)) (justify left)))
  (property "Value" "1.5A" (at 242.8 65.77 0) (show_name no) (do_not_autoplace no) (effects (font (size 1.27 1.27)) (justify left)))
  (property "Footprint" "Fuse:Fuse_1206_3216Metric" (at 241.3 68.58 0) (hide yes) (show_name no) (do_not_autoplace no) (effects (font (size 1.27 1.27)) (justify left)))
  (property "Datasheet" "" (at 241.3 68.58 0) (hide yes) (show_name no) (do_not_autoplace no) (effects (font (size 1.27 1.27)) (justify left)))
  (property "Description" "PTC 1,5 A / 16 V" (at 241.3 68.58 0) (hide yes) (show_name no) (do_not_autoplace no) (effects (font (size 1.27 1.27)) (justify left)))
  (property "LCSC" "C883133" (at 241.3 68.58 0) (hide yes) (show_name no) (do_not_autoplace no) (effects (font (size 1.27 1.27)) (justify left)))
  (property "JLC_Class" "ext" (at 241.3 68.58 0) (hide yes) (show_name no) (do_not_autoplace no) (effects (font (size 1.27 1.27)) (justify left)))
  (property "MPN" "BSMD1206-150-16V" (at 241.3 68.58 0) (hide yes) (show_name no) (do_not_autoplace no) (effects (font (size 1.27 1.27)) (justify left)))
  (pin "1")
  (pin "2"))
 (symbol
  (lib_id "Device:R")
  (at 160.02 68.58 0)
  (unit 1)
  (body_style 1)
  (exclude_from_sim no)
  (in_bom yes)
  (on_board yes)
  (in_pos_files yes)
  (dnp no)
  (property "Reference" "R1" (at 161.52 63.77 0) (show_name no) (do_not_autoplace no) (effects (font (size 1.27 1.27)) (justify left)))
  (property "Value" "5.1k" (at 161.52 65.77 0) (show_name no) (do_not_autoplace no) (effects (font (size 1.27 1.27)) (justify left)))
  (property "Footprint" "Resistor_SMD:R_0603_1608Metric" (at 160.02 68.58 0) (hide yes) (show_name no) (do_not_autoplace no) (effects (font (size 1.27 1.27)) (justify left)))
  (property "Datasheet" "" (at 160.02 68.58 0) (hide yes) (show_name no) (do_not_autoplace no) (effects (font (size 1.27 1.27)) (justify left)))
  (property "Description" "Rd CC1" (at 160.02 68.58 0) (hide yes) (show_name no) (do_not_autoplace no) (effects (font (size 1.27 1.27)) (justify left)))
  (property "LCSC" "C23186" (at 160.02 68.58 0) (hide yes) (show_name no) (do_not_autoplace no) (effects (font (size 1.27 1.27)) (justify left)))
  (property "JLC_Class" "base" (at 160.02 68.58 0) (hide yes) (show_name no) (do_not_autoplace no) (effects (font (size 1.27 1.27)) (justify left)))
  (property "MPN" "UNI-ROYAL 0603 1%" (at 160.02 68.58 0) (hide yes) (show_name no) (do_not_autoplace no) (effects (font (size 1.27 1.27)) (justify left)))
  (pin "1")
  (pin "2"))
 (symbol
  (lib_id "Connector:USB_C_Receptacle_USB2.0_16P")
  (at 55.88 81.28 0)
  (unit 1)
  (body_style 1)
  (exclude_from_sim no)
  (in_bom yes)
  (on_board yes)
  (in_pos_files yes)
  (dnp no)
  (property "Reference" "J1" (at 72.62 65.04 0) (show_name no) (do_not_autoplace no) (effects (font (size 1.27 1.27)) (justify left)))
  (property "Value" "USB-C 16P" (at 72.62 67.04 0) (show_name no) (do_not_autoplace no) (effects (font (size 1.27 1.27)) (justify left)))
  (property "Footprint" "FurbyBoard:USB_C_HRO_TYPE-C-31-M-13C" (at 55.88 81.28 0) (hide yes) (show_name no) (do_not_autoplace no) (effects (font (size 1.27 1.27)) (justify left)))
  (property "Datasheet" "" (at 55.88 81.28 0) (hide yes) (show_name no) (do_not_autoplace no) (effects (font (size 1.27 1.27)) (justify left)))
  (property "Description" "USB-C 16 pines de montaje medio, PCB de 1,6, boca 0,70 fuera del borde" (at 55.88 81.28 0) (hide yes) (show_name no) (do_not_autoplace no) (effects (font (size 1.27 1.27)) (justify left)))
  (property "LCSC" "C2848620" (at 55.88 81.28 0) (hide yes) (show_name no) (do_not_autoplace no) (effects (font (size 1.27 1.27)) (justify left)))
  (property "JLC_Class" "ext" (at 55.88 81.28 0) (hide yes) (show_name no) (do_not_autoplace no) (effects (font (size 1.27 1.27)) (justify left)))
  (property "MPN" "HRO TYPE-C-31-M-13C" (at 55.88 81.28 0) (hide yes) (show_name no) (do_not_autoplace no) (effects (font (size 1.27 1.27)) (justify left)))
  (pin "A1")
  (pin "A12")
  (pin "A4")
  (pin "A5")
  (pin "A6")
  (pin "A7")
  (pin "A8")
  (pin "A9")
  (pin "B1")
  (pin "B12")
  (pin "B4")
  (pin "B5")
  (pin "B6")
  (pin "B7")
  (pin "B8")
  (pin "B9")
  (pin "SH"))
 (symbol
  (lib_id "Connector:TestPoint")
  (at 320.04 66.04 0)
  (unit 1)
  (body_style 1)
  (exclude_from_sim no)
  (in_bom no)
  (on_board yes)
  (in_pos_files yes)
  (dnp no)
  (property "Reference" "TP1" (at 321.54 65.04 0) (show_name no) (do_not_autoplace no) (effects (font (size 1.27 1.27)) (justify left)))
  (property "Value" "VBUS" (at 321.54 67.04 0) (show_name no) (do_not_autoplace no) (effects (font (size 1.27 1.27)) (justify left)))
  (property "Footprint" "TestPoint:TestPoint_Pad_D1.5mm" (at 320.04 66.04 0) (hide yes) (show_name no) (do_not_autoplace no) (effects (font (size 1.27 1.27)) (justify left)))
  (property "Datasheet" "" (at 320.04 66.04 0) (hide yes) (show_name no) (do_not_autoplace no) (effects (font (size 1.27 1.27)) (justify left)))
  (property "Description" "5,0 V con USB" (at 320.04 66.04 0) (hide yes) (show_name no) (do_not_autoplace no) (effects (font (size 1.27 1.27)) (justify left)))
  (property "LCSC" "" (at 320.04 66.04 0) (hide yes) (show_name no) (do_not_autoplace no) (effects (font (size 1.27 1.27)) (justify left)))
  (property "JLC_Class" "" (at 320.04 66.04 0) (hide yes) (show_name no) (do_not_autoplace no) (effects (font (size 1.27 1.27)) (justify left)))
  (property "MPN" "" (at 320.04 66.04 0) (hide yes) (show_name no) (do_not_autoplace no) (effects (font (size 1.27 1.27)) (justify left)))
  (pin "1"))
 (symbol
  (lib_id "Device:C")
  (at 281.94 68.58 0)
  (unit 1)
  (body_style 1)
  (exclude_from_sim no)
  (in_bom yes)
  (on_board yes)
  (in_pos_files yes)
  (dnp no)
  (property "Reference" "C1" (at 283.44 63.77 0) (show_name no) (do_not_autoplace no) (effects (font (size 1.27 1.27)) (justify left)))
  (property "Value" "10u" (at 283.44 65.77 0) (show_name no) (do_not_autoplace no) (effects (font (size 1.27 1.27)) (justify left)))
  (property "Footprint" "Capacitor_SMD:C_0603_1608Metric" (at 281.94 68.58 0) (hide yes) (show_name no) (do_not_autoplace no) (effects (font (size 1.27 1.27)) (justify left)))
  (property "Datasheet" "" (at 281.94 68.58 0) (hide yes) (show_name no) (do_not_autoplace no) (effects (font (size 1.27 1.27)) (justify left)))
  (property "Description" "VBUS tras el PTC" (at 281.94 68.58 0) (hide yes) (show_name no) (do_not_autoplace no) (effects (font (size 1.27 1.27)) (justify left)))
  (property "LCSC" "C19702" (at 281.94 68.58 0) (hide yes) (show_name no) (do_not_autoplace no) (effects (font (size 1.27 1.27)) (justify left)))
  (property "JLC_Class" "base" (at 281.94 68.58 0) (hide yes) (show_name no) (do_not_autoplace no) (effects (font (size 1.27 1.27)) (justify left)))
  (property "MPN" "10 µF 10 V X5R" (at 281.94 68.58 0) (hide yes) (show_name no) (do_not_autoplace no) (effects (font (size 1.27 1.27)) (justify left)))
  (pin "1")
  (pin "2")))
